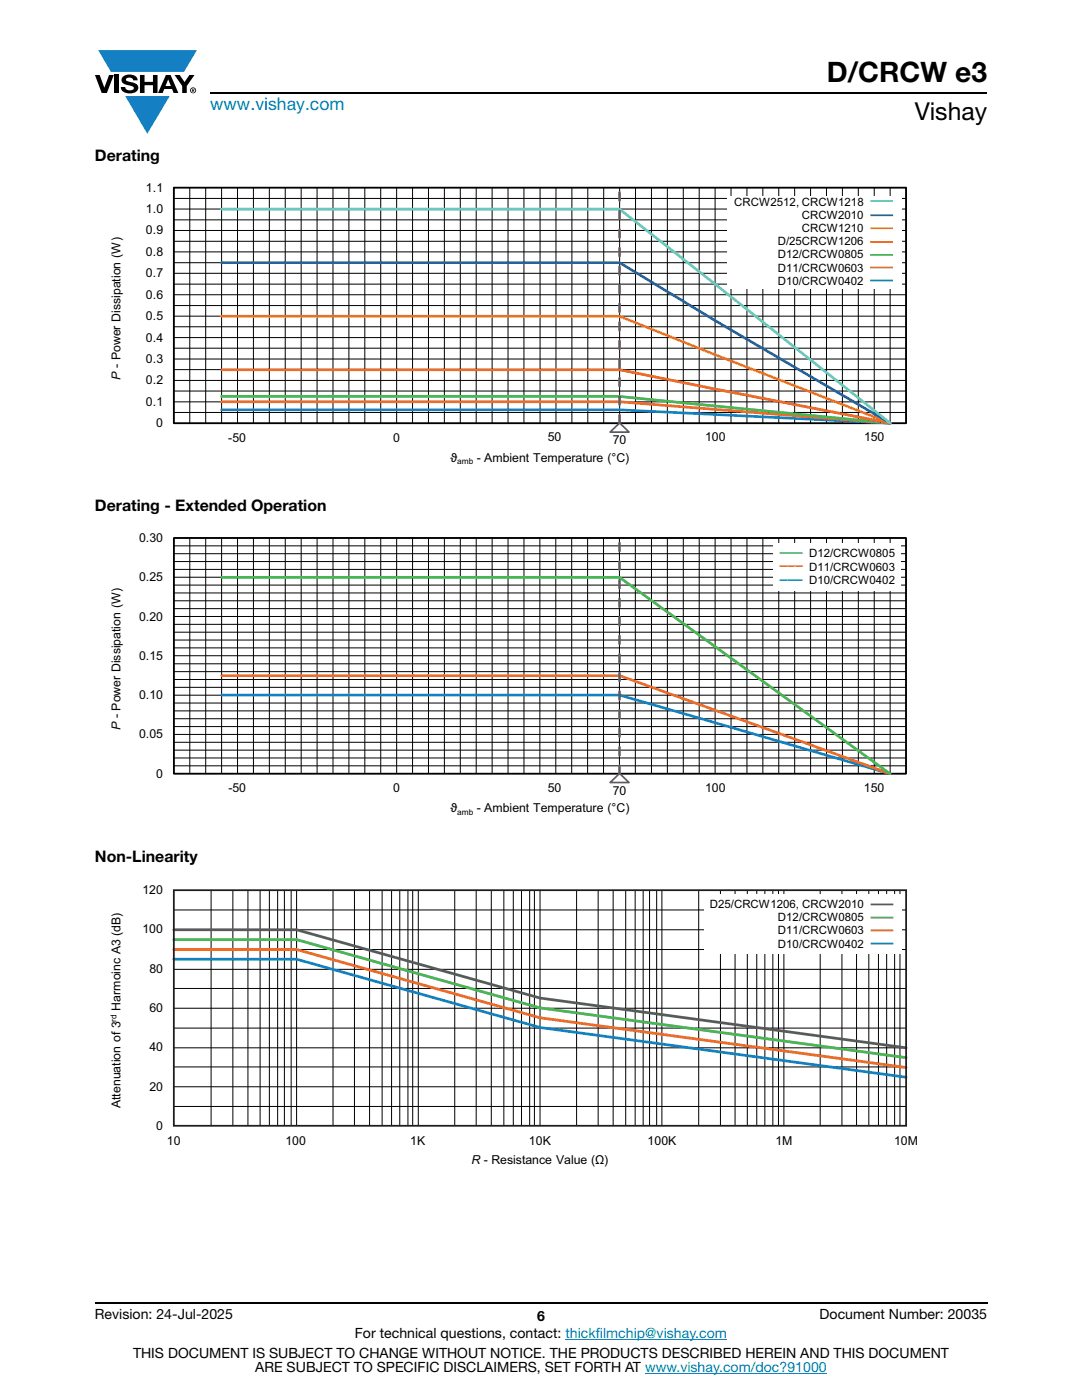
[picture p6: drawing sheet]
<svg xmlns="http://www.w3.org/2000/svg" width="216mm" height="279mm" viewBox="0 0 216 279" stroke-linecap="round" stroke-linejoin="round" font-family="sans-serif">
<g fill="#147fc3">
<path d="M19.6 10h19.7l-2.6 4.3h-1.1h-13.5z"/>
<path d="M25 19.2h8.9l-4.5 7.5z"/>
</g>
<g fill="#000">
<path d="M18.9 15h1l.9 2.5 1-2.5h.9l-1.4 3.6h-1zM22.9 15h.9v3.6h-.9zM24.6 15.3a2.1 2.1 0 0 1 2.8 .3l.1 .4h-.9a.79 .79 0 0 0-.7-.5 .79 .79 0 0 0-.8 .4l.3 .3 1 .2a1.08 1.08 0 0 1 1.2 1 1.08 1.08 0 0 1-1.1 1.2 1.73 1.73 0 0 1-2.4-1.2h.9a.96 .96 0 0 0 .8 .6 .96 .96 0 0 0 .9-.4 1.31 1.31 0 0 0-1.2-.6 1.03 1.03 0 0 1-1.1-.6 1.03 1.03 0 0 1 .2-1.1zM27.9 15h.9v1.3h1.7v-1.3h.9v3.6h-.9v-1.6h-1.7v1.6h-.9zM34.8 15h1.1l.9 1.4 1-1.4h1l-1.5 2.2v1.4h-.9v-1.4z"/>
<path d="M33.6 15.9l.5 1.3h-1.1zM33.1 15l-1.6 3.6h1l.3-.8h1.5l.3 .8h1l-1.6-3.6z"/>
<path d="M38.4 17.8h.2v.2h-.2zM38.3 17.7v.7h.1v-.3l.4 .3-.2-.3 .2-.2-.1-.2z"/>
<path d="M38.1 18a.46 .46 0 0 1 .9 0 .46 .46 0 0 1-.9 0zM37.9 18a.6 .6 0 0 0 1.2 0 .6 .6 0 0 0-1.2 0z"/>
</g>
<path d="M42 18.6h155M18.9 260h178.1" fill="none" stroke="#000" stroke-width=".36"/>
<path d="M112.8 267.3h32.3M128.7 274h36.3" fill="none" stroke="#007ec4" stroke-width=".2"/>
<g fill="none" stroke="#000" stroke-width=".2">
<path d="M34.7 39.6h146.1M34.7 37.4h146.1v47.1h-146.1zM37.9 37.4v47.1M41 37.4v47.1M44.2 37.4v47.1M47.4 37.4v47.1M50.6 37.4v47.1M53.7 37.4v47.1M56.9 37.4v47.1M60.1 37.4v47.1M63.3 37.4v47.1M66.4 37.4v47.1"/>
<path d="M69.6 37.4v47.1M72.8 37.4v47.1M76 37.4v47.1M79.1 37.4v47.1M82.3 37.4v47.1M85.5 37.4v47.1M88.7 37.4v47.1M91.8 37.4v47.1M95 37.4v47.1M98.2 37.4v47.1M101.4 37.4v47.1M104.5 37.4v47.1"/>
<path d="M107.8 37.4v47.1M110.9 37.4v47.1M114.1 37.4v47.1M117.3 37.4v47.1M120.5 37.4v47.1M123.6 37.4v47.1M126.8 37.4v47.1M130 37.4v47.1M133.2 37.4v47.1M136.3 37.4v47.1M139.5 37.4v47.1M142.7 37.4v47.1"/>
<path d="M145.9 37.4v47.1M149 37.4v47.1M152.2 37.4v47.1M155.4 37.4v47.1M158.6 37.4v47.1M161.7 37.4v47.1M164.9 37.4v47.1M168.1 37.4v47.1M171.3 37.4v47.1M174.4 37.4v47.1M177.6 37.4v47.1M34.7 56.7h146.1"/>
<path d="M34.7 52.4h146.1M34.7 48.2h146.1M34.7 43.9h146.1M34.7 58.8h146.1M34.7 54.5h146.1M34.7 50.3h146.1M34.7 46h146.1M34.7 41.7h146.1M34.7 78h146.1M34.7 73.8h146.1M34.7 69.5h146.1M34.7 65.2h146.1"/>
<path d="M34.7 61h146.1M34.7 75.9h146.1M34.7 71.6h146.1M34.7 67.4h146.1M34.7 63.1h146.1M34.7 82.3h146.1M34.7 80.2h146.1"/>
</g>
<path d="M34.7 37.5h146.1v47h-146.1z" fill="none" stroke="#000" stroke-width=".35"/>
<path d="M44.2 81.8h79.4l54 2.7" fill="none" stroke="#147fc3" stroke-width=".53"/>
<path d="M44.2 80.2h79.4l54 4.3" fill="none" stroke="#f16b22" stroke-width=".53"/>
<path d="M44.2 79.1h79.4l54 5.4" fill="none" stroke="#48b74e" stroke-width=".53"/>
<path d="M44.2 73.8h79.4l54 10.7" fill="none" stroke="#ee1f23" stroke-width=".53"/>
<path d="M44.2 63.1h79.4l19.1 7.7 34.9 13.7" fill="none" stroke="#fec80b" stroke-width=".53"/>
<path d="M44.2 52.4h79.4l19.1 11.6 34.9 20.5" fill="none" stroke="#2b5597" stroke-width=".53"/>
<path d="M44.2 41.7h79.4l54 42.8" fill="none" stroke="#5dc7d2" stroke-width=".53"/>
<path d="M123.6 84.5v-47.1" fill="none" stroke="#6e3996" stroke-width=".53" stroke-dasharray="1.6 2.1"/>
<path d="M121.7 86.2l1.9-1.8 1.9 1.8z" fill="#fff"/>
<path d="M121.7 86.2l1.9-1.8 1.9 1.8z" fill="none" stroke="#6e3996" stroke-width=".35"/>
<path d="M145.2 39.2h34.8v18.4h-34.8z" fill="#fff"/>
<path d="M173.6 40.1h4.6" fill="none" stroke="#5dc7d2" stroke-width=".35"/>
<path d="M173.6 45.6h4.6" fill="none" stroke="#fec80b" stroke-width=".35"/>
<path d="M173.6 48.3h4.6" fill="none" stroke="#ee1f23" stroke-width=".35"/>
<path d="M173.6 50.9h4.6" fill="none" stroke="#48b74e" stroke-width=".35"/>
<path d="M173.6 53.4h4.6" fill="none" stroke="#f16b22" stroke-width=".35"/>
<path d="M173.6 56h4.6" fill="none" stroke="#147fc3" stroke-width=".35"/>
<path d="M173.7 43h4.5" fill="none" stroke="#2b5597" stroke-width=".35"/>
<g fill="none" stroke="#000" stroke-width=".2">
<path d="M34.7 119.9h146.1M34.7 118.3h146.1M34.7 116.8h146.1M34.7 113.6h146.1M34.7 112.1h146.1M34.7 110.5h146.1M34.7 108.9h146.1M34.7 107.4h146.1v47h-146.1M34.7 115.2h146.1M34.7 107.4v47M37.9 107.4v47M41 107.4v47"/>
<path d="M44.2 107.4v47M47.4 107.4v47M50.6 107.4v47M53.7 107.4v47M56.9 107.4v47M60.1 107.4v47M63.3 107.4v47M66.4 107.4v47M69.6 107.4v47M72.8 107.4v47M76 107.4v47M79.1 107.4v47"/>
<path d="M82.3 107.4v47M85.5 107.4v47M88.7 107.4v47M91.8 107.4v47M95 107.4v47M98.2 107.4v47M101.4 107.4v47M104.5 107.4v47M107.7 107.4v47M110.9 107.4v47M114.1 107.4v47M117.2 107.4v47"/>
<path d="M120.4 107.4v47M123.6 107.4v47M126.8 107.4v47M130 107.4v47M133.2 107.4v47M136.3 107.4v47M139.5 107.4v47M142.7 107.4v47M145.9 107.4v47M149 107.4v47M152.2 107.4v47M155.4 107.4v47"/>
<path d="M158.6 107.4v47M161.7 107.4v47M164.9 107.4v47M168.1 107.4v47M171.3 107.4v47M174.4 107.4v47M177.6 107.4v47M34.7 137.2h146.1M34.7 135.6h146.1M34.7 134h146.1M34.7 132.5h146.1M34.7 129.3h146.1"/>
<path d="M34.7 127.7h146.1M34.7 126.2h146.1M34.7 124.6h146.1M34.7 121.5h146.1M34.7 138.7h146.1M34.7 130.9h146.1M34.7 123h146.1M34.7 152.8h146.1M34.7 151.3h146.1M34.7 149.7h146.1M34.7 148.1h146.1M34.7 145h146.1"/>
<path d="M34.7 143.4h146.1M34.7 141.9h146.1M34.7 140.3h146.1M34.7 146.6h146.1"/>
</g>
<path d="M34.7 107.4h146.1v47h-146.1z" fill="none" stroke="#000" stroke-width=".35"/>
<path d="M44.2 138.7h79.4l54 15.7" fill="none" stroke="#147fc3" stroke-width=".53"/>
<path d="M44.2 134.8h79.4l54 19.6" fill="none" stroke="#f16b22" stroke-width=".53"/>
<path d="M44.2 115.2h79.4l54 39.2" fill="none" stroke="#48b74e" stroke-width=".53"/>
<path d="M123.6 154.4v-47.1" fill="none" stroke="#6e3996" stroke-width=".53" stroke-dasharray="1.6 2.1"/>
<path d="M121.7 156.2l1.9-1.8 1.9 1.8z" fill="#fff"/>
<path d="M121.7 156.2l1.9-1.8 1.9 1.8z" fill="none" stroke="#6e3996" stroke-width=".35"/>
<path d="M154.3 108.5h25.4v9.4h-25.4z" fill="#fff"/>
<g fill="none" stroke="#000" stroke-width=".2">
<path d="M42.1 177.7v47M46.5 177.7v47M49.5 177.7v47M51.9 177.7v47M53.8 177.7v47M55.4 177.7v47M56.7 177.7v47M58.1 177.7v47M59.2 177.7v47M66.4 177.7v47M70.7 177.7v47M73.7 177.7v47"/>
<path d="M76.2 177.7v47M78.1 177.7v47M79.8 177.7v47M81.4 177.7v47M82.3 177.7v47M83.5 177.7v47M90.7 177.7v47M95 177.7v47M98 177.7v47M100.5 177.7v47M102.4 177.7v47M104.1 177.7v47"/>
<path d="M105.7 177.7v47M106.6 177.7v47M107.8 177.7v47M115.1 177.7v47M119.4 177.7v47M122.3 177.7v47M124.9 177.7v47M126.7 177.7v47M128.3 177.7v47M129.6 177.7v47M131 177.7v47M132.1 177.7v47"/>
<path d="M139.4 177.7v47M143.8 177.7v47M146.7 177.7v47M149.1 177.7v47M151 177.7v47M152.6 177.7v47M154.2 177.7v47M155.3 177.7v47M156.4 177.7v47M163.7 177.7v47M168 177.7v47M170.9 177.7v47"/>
<path d="M173.4 177.7v47M175.3 177.7v47M176.9 177.7v47M178.5 177.7v47M179.6 177.7v47M34.7 181.6h146.1M34.7 185.6h146.1M34.7 189.5h146.1M34.7 193.5h146.1M34.7 197.3h146.1M34.7 209.1h146.1M34.7 201.2h146.1"/>
<path d="M34.7 205.2h146.1M34.7 212.9h146.1M34.7 216.9h146.1M34.7 220.8h146.1"/>
</g>
<path d="M34.7 187.5h24.5l48.6 13.7 73 9.9" fill="none" stroke="#48b74d" stroke-width=".55"/>
<path d="M34.7 189.5h24.5l48.6 13.6 73 9.9" fill="none" stroke="#ef6c23" stroke-width=".55"/>
<path d="M34.7 191.4h24.5l48.6 13.7 73 9.9" fill="none" stroke="#147fc3" stroke-width=".55"/>
<path d="M34.7 185.6h24.5l48.6 13.6 73 9.9" fill="none" stroke="#4e813b" stroke-width=".55"/>
<path d="M34.7 177.7h146.1v47h-146.1z" fill="none" stroke="#1f1c1d" stroke-width=".35"/>
<path d="M140.6 178.5h39.4v11.8h-39.4z" fill="#fff"/>
<path d="M173.7 180.5h4.6" fill="none" stroke="#4e813b" stroke-width=".35"/>
<path d="M173.7 183.1h4.6" fill="none" stroke="#48b74d" stroke-width=".35"/>
<path d="M173.7 185.7h4.6" fill="none" stroke="#ef6c23" stroke-width=".35"/>
<path d="M173.7 188.3h4.6" fill="none" stroke="#147fc3" stroke-width=".35"/>
<text font-size="5.6" x="165" y="16.4">D/CRCW e3</text>
<text font-size="4.9" x="182.5" y="24">Vishay</text>
<text font-size="3.5" fill="#007ec4" x="42" y="21.9">www.vishay.com</text>
<g font-size="3.2">
<text x="18.9" y="32.1">Derating</text>
<text x="18.9" y="102">Derating - Extended Operation</text>
<text x="18.9" y="172">Non-Linearity</text>
</g>
<g font-size="2.8">
<text x="18.9" y="263.3">Revision: 24-Jul-2025</text>
<text x="107.2" y="263.6">6</text>
<text x="163.6" y="263.3">Document Number: 20035</text>
<text x="70.8" y="267.1">For technical questions, contact: thickfilmchip@vishay.com</text>
<text x="26.5" y="271">THIS DOCUMENT IS SUBJECT TO CHANGE WITHOUT NOTICE. THE PRODUCTS DESCRIBED HEREIN AND THIS DOCUMENT</text>
<text x="50.9" y="273.8">ARE SUBJECT TO SPECIFIC DISCLAIMERS, SET FORTH AT www.vishay.com/doc?91000</text>
</g>
<g font-size="2.5">
<text x="29.1" y="38.2">1.1</text>
<text x="29.1" y="46.8">0.9</text>
<text x="29.1" y="42.5">1.0</text>
<text x="29.1" y="51.1">0.8</text>
<text x="29.1" y="59.6">0.6</text>
<text x="29.1" y="55.3">0.7</text>
<text x="29.1" y="63.9">0.5</text>
<text x="29.1" y="68.2">0.4</text>
<text x="24" y="75.7" transform="rotate(-90 24 75.7)">P - Power Dissipation (W)</text>
<text x="29.1" y="76.7">0.2</text>
<text x="29.1" y="72.4">0.3</text>
<text x="29.1" y="81">0.1</text>
<text x="31.2" y="85.3">0</text>
<text x="45.6" y="88.2">-50</text>
<text x="109.3" y="88.1">50</text>
<text x="122.3" y="88.7">70</text>
<text x="89.9" y="92.1">ϑ</text>
<text x="95.1" y="92.1">- Ambient Temperature (°C)</text>
<text x="27.8" y="108.2">0.30</text>
<text x="27.8" y="116">0.25</text>
<text x="27.8" y="123.8">0.20</text>
<text x="27.8" y="131.7">0.15</text>
<text x="27.8" y="139.5">0.10</text>
<text x="24" y="145.7" transform="rotate(-90 24 145.7)">P - Power Dissipation (W)</text>
<text x="27.8" y="147.4">0.05</text>
<text x="31.2" y="155.2">0</text>
<text x="45.6" y="158.1">-50</text>
<text x="109.3" y="158">50</text>
<text x="122.3" y="158.6">70</text>
<text x="89.9" y="162">ϑ</text>
<text x="95.1" y="162">- Ambient Temperature (°C)</text>
<text x="28.4" y="178.5">120</text>
<text x="28.4" y="186.3">100</text>
<text x="29.8" y="194.1">80</text>
<text x="24" y="201.7" transform="rotate(-90 24 201.7)">Harmoinc A3 (dB)</text>
<text x="29.8" y="202">60</text>
<text x="29.8" y="209.8">40</text>
<text x="24" y="221.2" transform="rotate(-90 24 221.2)">Attenuation of 3</text>
<text x="29.8" y="217.6">20</text>
<text x="31.2" y="225.5">0</text>
<text x="33.3" y="228.4">10</text>
<text x="57" y="228.4">100</text>
<text x="81.9" y="228.4">1K</text>
<text x="94.1" y="232.3">R - Resistance Value (Ω)</text>
<text x="105.5" y="228.4">10K</text>
<text x="129.2" y="228.4">100K</text>
<text x="154.7" y="228.4">1M</text>
<text x="178.4" y="228.4">10M</text>
</g>
<g font-size="2.5" fill="#fff">
<text x="78.5" y="88.2">0</text>
<text x="122.2" y="88.2">70</text>
<text x="140.6" y="88.2">100</text>
<text x="172.4" y="88.2">150</text>
<text x="78.5" y="158.1">0</text>
<text x="122.3" y="158.1">70</text>
<text x="140.6" y="158.1">100</text>
<text x="172.4" y="158.1">150</text>
</g>
<g font-size="2.3">
<text x="146.5" y="41">CRCW2512, CRCW1218</text>
<text x="160" y="43.7">CRCW2010</text>
<text x="160" y="46.3">CRCW1210</text>
<text x="155.2" y="49">D/25CRCW1206</text>
<text x="155.2" y="51.6">D12/CRCW0805</text>
<text x="155.2" y="54.2">D11/CRCW0603</text>
<text x="155.2" y="56.9">D10/CRCW0402</text>
<text x="161.4" y="111.2">D12/CRCW0805</text>
<text x="161.4" y="113.9">D11/CRCW0603</text>
<text x="161.4" y="116.5">D10/CRCW0402</text>
<text x="141.6" y="181.2">D25/CRCW1206, CRCW2010</text>
<text x="155.2" y="183.8">D12/CRCW0805</text>
<text x="155.2" y="186.4">D11/CRCW0603</text>
<text x="155.2" y="189.1">D10/CRCW0402</text>
</g>
<g font-size="1.7">
<text x="91.2" y="92.7">amb</text>
<text x="91.2" y="162.6">amb</text>
<text x="23.3" y="203.9" transform="rotate(-90 23.3 203.9)">rd</text>
</g>
<text font-size="1.5" fill="#48b74e" x="155.6" y="110.8">▬▬▬</text>
<text font-size="1.5" fill="#f16b22" x="155.6" y="113.4">▬▬▬</text>
<text font-size="1.5" fill="#147fc3" x="155.6" y="116.1">▬▬▬</text>
</svg>
